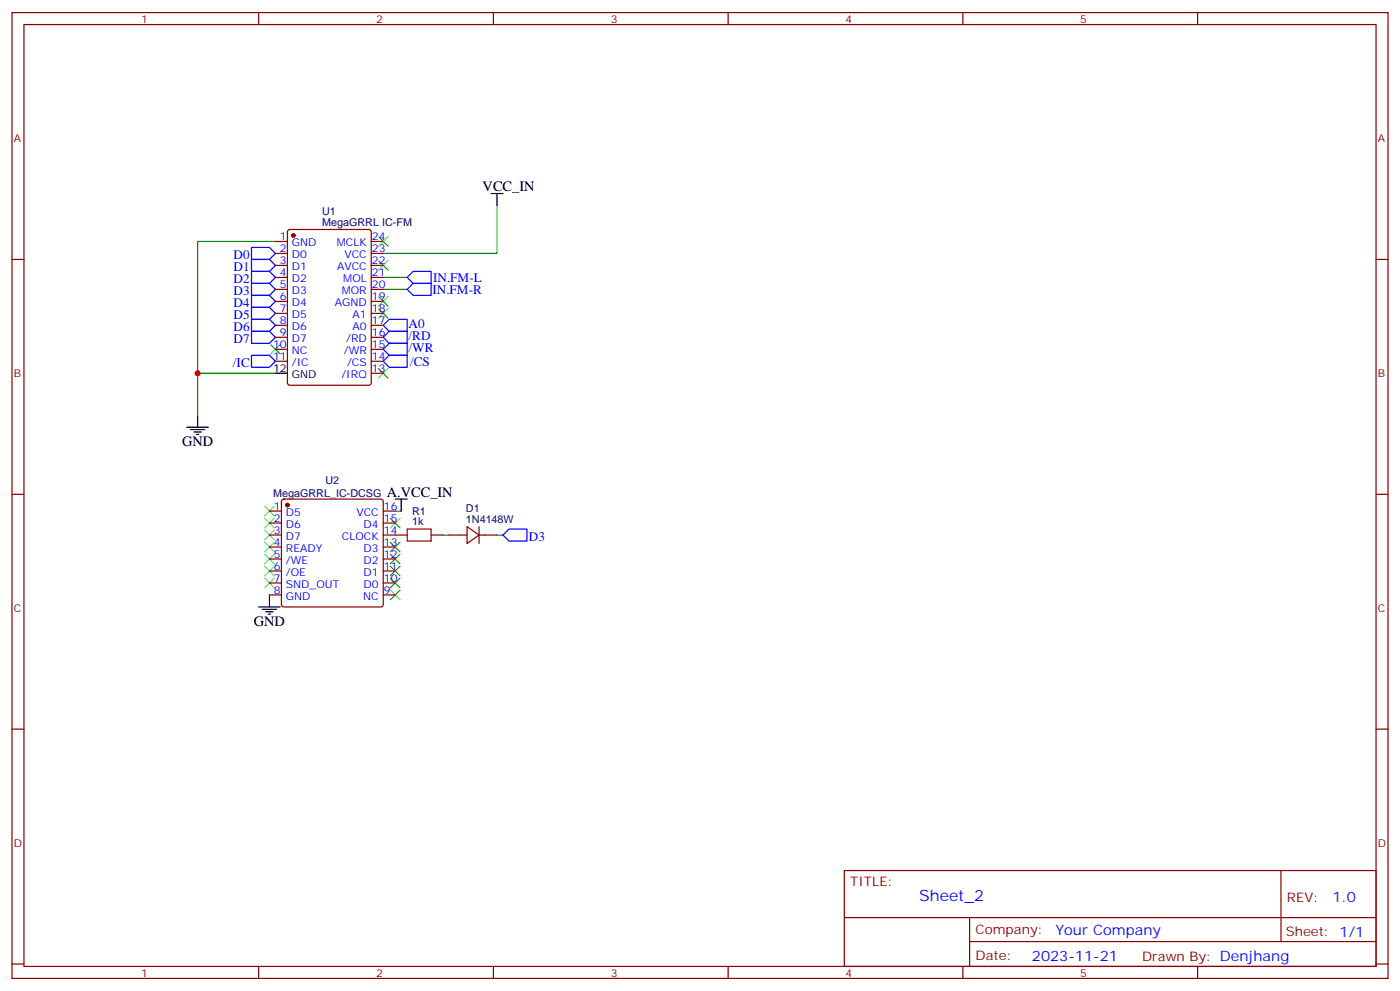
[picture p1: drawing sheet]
<svg xmlns="http://www.w3.org/2000/svg" width="412mm" height="292mm" viewBox="0 0 412 292" stroke-linecap="round" stroke-linejoin="round" font-family="sans-serif">
<g fill="none" stroke="#870000" stroke-width=".35">
<path d="M3.5 3.7h405.4v284.3h-405.4zM7.1 7.2h398.2v277.3h-398.2zM76.2 3.7v3.5M145.3 3.7v3.5M214.5 3.7v3.5M283.6 3.7v3.5M352.8 3.7v3.5M3.5 76.4h3.6M81.1 71.1h3.6M81.1 74.6h3.6M81.1 78.1h3.6M84.9 67.8l.5-.2h23.3l.6 .4 .1 44.7-.5 .7h-23.5l-.7-.4v-44.7z"/>
<path d="M109.4 71.1h3.5M109.4 74.6h3.5M109.4 78.1h3.5M405.3 76.4h3.6M81.1 81.7h3.6M81.1 85.2h3.6M81.1 88.7h3.6M81.1 92.3h3.6M81.1 95.8h3.6M81.1 99.3h3.6M109.4 81.7h3.5M109.4 85.2h3.5"/>
<path d="M109.4 88.7h3.5M109.4 92.3h3.5M109.4 95.8h3.5M109.4 99.3h3.5M81.1 102.8h3.6M81.1 106.4h3.6M109.4 102.8h3.5M109.4 106.4h3.5M109.4 109.9h3.5M3.5 145.5h3.6M79.4 157.5h3.5M79.4 150.5h3.5"/>
<path d="M79.4 154h3.5M83.1 147.1l.5-.2h28.6l.5 .2 .2 .5v30.4l-.2 .5-.5 .2h-28.6l-.5-.3-.2-.4v-30.4zM112.9 157.5h7M112.9 150.5h3.5M112.9 154h3.5M127 157.5h3.5M132.3 157.5h5.3M137.6 155l3.5 2.5-3.5 2.5zM141.1 157.5h5.3M141.1 155v5M405.3 145.5h3.6M79.4 161h3.5"/>
<path d="M79.4 164.6h3.5M79.4 168.1h3.5M79.4 171.6h3.5M79.4 175.2h3.5M112.9 161h3.5M112.9 164.6h3.5M112.9 168.1h3.5M112.9 171.6h3.5M112.9 175.2h3.5M3.5 214.7h3.6M405.3 214.7h3.6M248.7 256.3h156.6v28.2h-156.6z"/>
<path d="M377.3 256.3v20.9M248.7 270.1h156.5M285.6 277.2h119.6M285.6 270.1v14.2M3.5 283.8h3.6M76.2 284.5v3.5M145.3 284.5v3.5M214.5 284.5v3.5M283.6 284.5v3.5M352.8 284.5v3.5M405.3 283.8h3.6"/>
</g>
<g fill="none" stroke="#3c3" stroke-width=".35">
<path d="M111.5 76.7l2.8 2.9M111.5 69.7l2.8 2.8M114.3 76.7l-2.8 2.9M114.3 69.7l-2.8 2.8M111.5 90.8l2.8 2.9M111.5 87.3l2.8 2.8M114.3 90.8l-2.8 2.9M114.3 87.3l-2.8 2.8M79.7 101.4l2.8 2.8M82.5 101.4l-2.8 2.8M111.5 108.5l2.8 2.8M114.3 108.5l-2.8 2.8"/>
<path d="M78 159.6l2.8 2.9M78 156.1l2.8 2.8M78 152.6l2.8 2.8M78 149l2.8 2.9M80.8 159.6l-2.8 2.9M80.8 156.1l-2.8 2.8M80.8 152.6l-2.8 2.8M80.8 149l-2.8 2.9M115 159.6l2.8 2.9M115 152.6l2.8 2.8M117.8 159.6l-2.8 2.9M117.8 152.6l-2.8 2.8"/>
<path d="M78 170.2l2.8 2.8M78 163.2l2.8 2.8M78 166.7l2.8 2.8M80.8 170.2l-2.8 2.8M80.8 163.2l-2.8 2.8M80.8 166.7l-2.8 2.8M115 173.7l2.8 2.9M115 170.2l2.8 2.8M115 166.7l2.8 2.8M115 163.2l2.8 2.8M117.8 173.7l-2.8 2.9M117.8 170.2l-2.8 2.8"/>
<path d="M117.8 166.7l-2.8 2.8M117.8 163.2l-2.8 2.8"/>
</g>
<path d="M81.1 71.1h-22.9v38.8M146.4 60.5v14.1h-33.5M112.9 81.7h7M112.9 85.2h7M81.1 109.9h-22.9v12.3M116.4 150.5h1.8M130.5 157.5h1.8M146.4 157.5h1.8" fill="none" stroke="#008700" stroke-width=".35"/>
<g fill="none" stroke="#00f" stroke-width=".35">
<path d="M74.1 79.9h5.3l1.7 1.8-1.7 1.7h-5.3zM74.1 76.4h5.3l1.7 1.7-1.7 1.8h-5.3zM74.1 72.8h5.3l1.7 1.8-1.7 1.8h-5.3zM74.1 97.5h5.3l1.7 1.8-1.7 1.8h-5.3zM74.1 94h5.3l1.7 1.8-1.7 1.7h-5.3zM74.1 90.5h5.3l1.7 1.8-1.7 1.7h-5.3zM74.1 87h5.3l1.7 1.7-1.7 1.8h-5.3zM74.1 83.4h5.3l1.7 1.8-1.7 1.8h-5.3zM112.9 95.8l1.8-1.8h5.2v3.5h-5.2zM112.9 99.3l1.8-1.8h5.2v3.6h-5.2zM119.9 85.2l1.8-1.8h5.3v3.6h-5.3zM119.9 81.7l1.8-1.8h5.3v3.5h-5.3z"/>
<path d="M74.1 104.6h5.3l1.7 1.8-1.7 1.7h-5.3zM112.9 106.4l1.8-1.8h5.2v3.5h-5.2zM112.9 102.8l1.8-1.7h5.2v3.5h-5.2zM149.9 155.8h5.3v3.5h-5.3l-1.7-1.8z"/>
</g>
<path d="M119.9 155.8h7.1v3.5h-7.1z" fill="none" stroke="#a10000" stroke-width=".35"/>
<g fill="none" stroke="#000" stroke-width=".35">
<path d="M144.6 57h3.6M146.4 57v3.5M81.1 109.9h3.6M55 125.8h6.4M56.1 126.5h4.2M57.1 127.2h2.2M57.9 127.9h.7M58.2 122.2v3.6M116.4 146.9h3.5M118.2 146.9v3.6M76.2 178.7h6.3M77.3 179.4h4.2"/>
<path d="M79.4 175.2v3.5M78.3 180.1h2.1M79 180.8h.7"/>
</g>
<g fill="#870000" stroke="#870000" stroke-width=".35">
<circle cx="84.7" cy="148.7" r=".53"/>
<circle cx="86.4" cy="69.3" r=".53"/>
</g>
<circle cx="58.2" cy="109.9" r=".88" fill="#c00"/>
<text font-size="4.6" fill="#00f" x="270.8" y="265.3">Sheet_2</text>
<g font-size="4.2">
<text x="142.2" y="56.3">VCC_IN</text>
<text x="53.6" y="131.4">GND</text>
<text x="113.9" y="146.2">A.VCC_IN</text>
<text x="74.8" y="184.3">GND</text>
</g>
<g font-size="4.2" fill="#00f">
<text x="392.5" y="265.6">1.0</text>
<text x="310.9" y="275.1">Your Company</text>
<text x="304" y="282.9">2023-11-21</text>
</g>
<g font-size="3.9" fill="#00f">
<text x="68.8" y="76.4">D0</text>
<text x="68.8" y="83.4">D2</text>
<text x="68.8" y="79.9">D1</text>
<text x="127.6" y="83">IN.FM-L</text>
<text x="68.8" y="87">D3</text>
<text x="127.4" y="86.5">IN.FM-R</text>
<text x="68.8" y="94">D5</text>
<text x="68.8" y="90.5">D4</text>
<text x="68.8" y="101.1">D7</text>
<text x="68.8" y="97.5">D6</text>
<text x="120.4" y="96.5">A0</text>
<text x="120.4" y="100">/RD</text>
<text x="120.4" y="103.5">/WR</text>
<text x="120.8" y="107.6">/CS</text>
<text x="68.6" y="108.1">/IC</text>
<text x="155.8" y="159.3">D3</text>
</g>
<g font-size="3.9" fill="#800">
<text x="250.5" y="260.9">TITLE:</text>
<text x="379.1" y="265.6">REV:</text>
<text x="287.4" y="275.1">Company:</text>
<text x="378.7" y="275.7">Sheet: 1/1</text>
<text x="287.4" y="282.8">Date:</text>
<text x="336.4" y="282.8">Drawn By: Denjhang</text>
</g>
<g font-size="3.2" fill="#800">
<text x="41.6" y="6.7">1</text>
<text x="110.8" y="6.7">2</text>
<text x="179.9" y="6.7">3</text>
<text x="249.1" y="6.7">4</text>
<text x="318.2" y="6.7">5</text>
<text x="4.1" y="41.8">A</text>
<text x="405.9" y="41.8">A</text>
<text x="4.1" y="110.9">B</text>
<text x="405.9" y="110.9">B</text>
<text x="4.1" y="180.1">C</text>
<text x="405.9" y="180.1">C</text>
<text x="4.1" y="249.2">D</text>
<text x="405.9" y="249.2">D</text>
<text x="41.6" y="287.5">1</text>
<text x="110.8" y="287.5">2</text>
<text x="179.9" y="287.5">3</text>
<text x="249.1" y="287.5">4</text>
<text x="318.2" y="287.5">5</text>
</g>
<g font-size="3.2" fill="#000080">
<text x="94.9" y="63.3">U1</text>
<text x="94.9" y="66.4">MegaGRRL IC-FM</text>
<text x="95.9" y="142.6">U2</text>
<text x="80.5" y="146.3">MegaGRRL_IC-DCSG</text>
<text x="121.4" y="154.7">1k</text>
<text x="121.4" y="151.5">R1</text>
<text x="137.2" y="154">1N4148W</text>
<text x="137.2" y="150.8">D1</text>
</g>
<g font-size="3.2" fill="#00f">
<text x="82.5" y="70.7">1</text>
<text x="109.5" y="70.7">24</text>
<text x="82.5" y="74.3">2</text>
<text x="82.5" y="77.8">3</text>
<text x="86" y="72.5">GND</text>
<text x="86" y="76">D0</text>
<text x="99.2" y="72.5">MCLK</text>
<text x="101.5" y="76">VCC</text>
<text x="109.5" y="77.8">22</text>
<text x="109.5" y="74.3">23</text>
<text x="82.5" y="81.3">4</text>
<text x="86" y="79.6">D1</text>
<text x="86" y="83.1">D2</text>
<text x="99.3" y="79.6">AVCC</text>
<text x="101.1" y="83.1">MOL</text>
<text x="109.5" y="81.3">21</text>
<text x="82.5" y="84.8">5</text>
<text x="82.5" y="88.4">6</text>
<text x="86" y="86.6">D3</text>
<text x="100.7" y="86.6">MOR</text>
<text x="109.5" y="88.4">19</text>
<text x="109.5" y="84.8">20</text>
<text x="82.5" y="91.9">7</text>
<text x="82.5" y="95.4">8</text>
<text x="86" y="90.1">D4</text>
<text x="86" y="93.7">D5</text>
<text x="98.6" y="90.1">AGND</text>
<text x="103.9" y="93.7">A1</text>
<text x="109.5" y="95.4">17</text>
<text x="109.5" y="91.9">18</text>
<text x="82.5" y="99">9</text>
<text x="86" y="97.2">D6</text>
<text x="86" y="100.7">D7</text>
<text x="102" y="100.7">/RD</text>
<text x="103.9" y="97.2">A0</text>
<text x="109.5" y="99">16</text>
<text x="80.5" y="102.5">10</text>
<text x="80.5" y="106">11</text>
<text x="86" y="104.2">NC</text>
<text x="86" y="107.8">/IC</text>
<text x="101.3" y="104.2">/WR</text>
<text x="102.2" y="107.8">/CS</text>
<text x="109.5" y="106">14</text>
<text x="109.5" y="102.5">15</text>
<text x="100.6" y="111.3">/IRQ</text>
<text x="109.5" y="109.5">13</text>
<text x="80.7" y="150.1">1</text>
<text x="80.7" y="153.6">2</text>
<text x="84.2" y="151.9">D5</text>
<text x="84.2" y="155.4">D6</text>
<text x="105" y="151.9">VCC</text>
<text x="107.1" y="155.4">D4</text>
<text x="113.1" y="153.6">15</text>
<text x="113.1" y="150.1">16</text>
<text x="80.7" y="157.2">3</text>
<text x="80.7" y="160.7">4</text>
<text x="84.2" y="158.9">D7</text>
<text x="100.7" y="158.9">CLOCK</text>
<text x="113.1" y="160.7">13</text>
<text x="113.1" y="157.2">14</text>
<text x="80.7" y="164.2">5</text>
<text x="80.7" y="167.7">6</text>
<text x="84.2" y="162.5">READY</text>
<text x="84.2" y="166">/WE</text>
<text x="107.1" y="166">D2</text>
<text x="107.1" y="162.5">D3</text>
<text x="113.1" y="167.7">11</text>
<text x="113.1" y="164.2">12</text>
<text x="80.7" y="171.3">7</text>
<text x="84.2" y="169.5">/OE</text>
<text x="84.2" y="173">SND_OUT</text>
<text x="107.1" y="173">D0</text>
<text x="107.1" y="169.5">D1</text>
<text x="113.1" y="171.3">10</text>
<text x="80.7" y="174.8">8</text>
<text x="84.2" y="176.6">GND</text>
<text x="107" y="176.6">NC</text>
<text x="113.1" y="174.8">9</text>
</g>
<g font-size="3.2">
<text x="80.5" y="109.5">12</text>
<text x="86" y="111.3">GND</text>
</g>
</svg>
